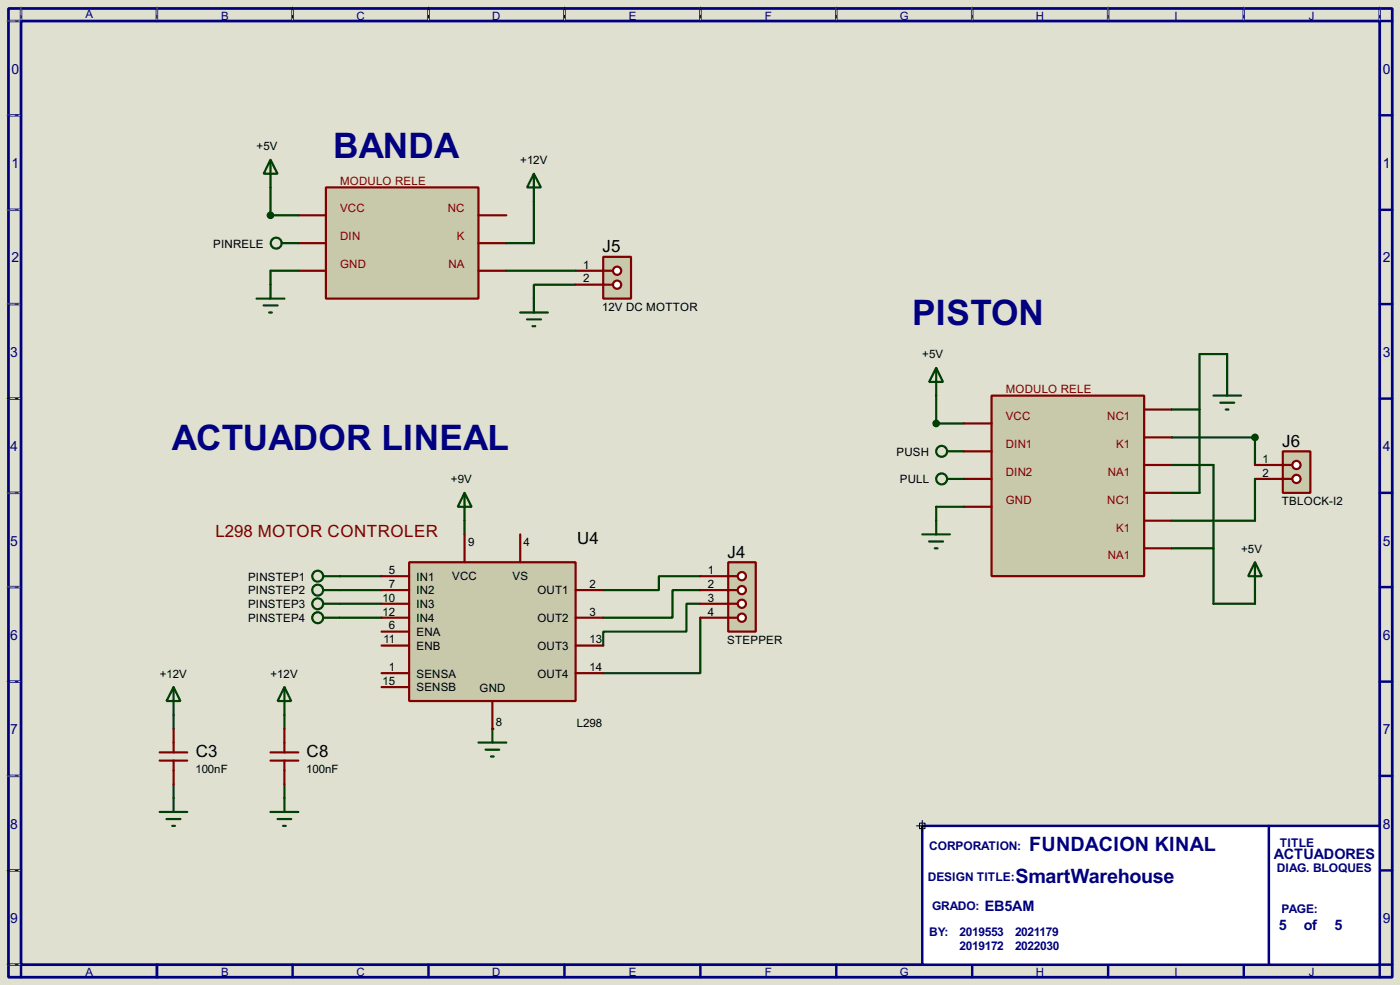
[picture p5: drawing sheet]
<svg xmlns="http://www.w3.org/2000/svg" width="256mm" height="180mm" viewBox="0 0 256 180" stroke-linecap="round" stroke-linejoin="round" font-family="sans-serif">
<path d="M0 0h256.5v180.3h-256.5z" fill="#e0e0d0"/>
<path d="M1.6 1.6h253.5v177.3h-253.5zM3.9 3.9h248.9v172.7h-248.9z" fill="none" stroke="#000080" stroke-width=".5"/>
<g fill="none" stroke="#000080" stroke-width=".45">
<path d="M3.9 1.6v2.3h-2.3M28.8 1.6v2.3M53.6 1.6v2.3M78.5 1.6v2.3M103.4 1.6v2.3M128.3 1.6v2.3M153.2 1.6v2.3M178.1 1.6v2.3M203 1.6v2.3M227.9 1.6v2.3M252.8 1.6v2.3h2.3M1.6 21.1h2.3"/>
<path d="M1.6 38.4h2.3M252.8 21.1h2.3M252.8 38.4h2.3M1.6 55.7h2.3M252.8 55.7h2.3M1.6 73h2.3M252.8 73h2.3M1.6 90.2h2.3M252.8 90.2h2.3M1.6 107.5h2.3M252.8 107.5h2.3M1.6 124.8h2.3"/>
<path d="M252.8 124.8h2.3M1.6 142h2.3M1.6 159.3h2.3M252.8 142h2.3M252.8 159.3h2.3M1.6 176.6h2.3v2.3M28.8 176.6v2.3M53.6 176.6v2.3M78.5 176.6v2.3M103.4 176.6v2.3M128.3 176.6v2.3M153.2 176.6v2.3"/>
<path d="M178.1 176.6v2.3M203 176.6v2.3M227.9 176.6v2.3M255.1 176.6h-2.3v2.3"/>
</g>
<g fill="none" stroke="#e0e0d0" stroke-width=".18">
<path d="M1.3 3.9h2.3M3.9 1.3v2.3M28.8 1.3v2.3M53.6 1.3v2.3M78.5 1.3v2.3M103.4 1.3v2.3M128.3 1.3v2.3M153.2 1.3v2.3M178.1 1.3v2.3M203 1.3v2.3M227.9 1.3v2.3M252.8 1.3v2.3"/>
<path d="M1.3 21.1h2.3M1.3 38.4h2.3M1.3 55.7h2.3M1.3 73h2.3M1.3 90.2h2.3M1.3 107.5h2.3M1.3 124.8h2.3M1.3 142h2.3M1.3 159.3h2.3M1.3 176.6h2.3"/>
</g>
<g fill="none" stroke="#000" stroke-width=".18" stroke-dasharray=".5 1">
<path d="M1.3 3.9h2.3M3.9 1.3v2.3M28.8 1.3v2.3M53.6 1.3v2.3M78.5 1.3v2.3M103.4 1.3v2.3M128.3 1.3v2.3M153.2 1.3v2.3M178.1 1.3v2.3M203 1.3v2.3M227.9 1.3v2.3M252.8 1.3v2.3"/>
<path d="M1.3 21.1h2.3M1.3 38.4h2.3M1.3 55.7h2.3M1.3 73h2.3M1.3 90.2h2.3M1.3 107.5h2.3M1.3 124.8h2.3M1.3 142h2.3M1.3 159.3h2.3M1.3 176.6h2.3"/>
</g>
<path d="M169 151.2h83.8v25.4h-83.8z" fill="#fff" stroke="#000080" stroke-width=".45"/>
<path d="M167.9 151.2h2.1M168.5 150.7h1v1h-1zM169 150.2v2" fill="none" stroke="#000040" stroke-width=".2"/>
<path d="M232.5 151.2v25.4" fill="none" stroke="#000080" stroke-width=".45"/>
<path d="M62.3 105.5h7.6M62.3 108h7.6" fill="none" stroke="#004000" stroke-width=".4"/>
<circle cx="90.2" cy="133.4" r=".2" fill="#004000"/>
<g fill="none" stroke="#004000" stroke-width=".4">
<path d="M49.6 34.3v5.1M105.5 52.1h-7.7v2.6M171.5 72.4v5.1M85.1 90.2l1.3 2.6h-2.5zM85.1 90.2v7.6M229.9 80.1v5M59.2 105.5h3.1M59.2 108h3.1M62.3 110.5h7.6M62.3 113.1h7.6M128.3 105.5h-7.6v2.5h-10.2M128.3 108h-5.1v5.1h-12.7"/>
<path d="M128.3 110.5h-2.5v5.1h-15.3v2.6M128.3 113.1v10.1h-17.8M31.8 130.9v2.5M52.1 130.9v2.5M87.7 135.9h5.1M89 137.2h2.5M90 138.5h.5M90.2 133.4v2.5M31.8 143.6v2.5M52.1 143.6v2.5"/>
<circle cx="58.2" cy="108" r="1"/>
<circle cx="58.2" cy="105.5" r="1"/>
</g>
<path d="M75 102.9h30.5v25.4h-30.5z" fill="#c8c8aa" stroke="#800000" stroke-width=".4"/>
<g fill="none" stroke="#800000" stroke-width=".4">
<path d="M85.1 97.8v5.1M95.3 97.8v5.1M69.9 105.5h5.1M69.9 108h5.1M69.9 115.6h5.1M69.9 113.1h5.1M69.9 118.2h5.1M69.9 110.5h5.1M105.5 108h5M105.5 113.1h5M105.5 118.2h5M29.3 139.2h5"/>
<path d="M29.3 137.7h5M31.8 133.4v4.3M31.8 139.2v4.4M49.6 139.2h5.1M49.6 137.7h5.1M52.1 133.4v4.3M52.1 139.2v4.4M69.9 123.2h5.1M69.9 125.8h5.1M90.2 128.3v5.1M105.5 123.2h5"/>
</g>
<g fill="none" stroke="#004000" stroke-width=".4">
<path d="M59.2 110.5h3.1M59.2 113.1h3.1M31.8 125.8l1.3 2.5h-2.6zM31.8 125.8v5.1M52.1 125.8l1.3 2.5h-2.5zM52.1 125.8v5.1M29.3 148.6h5M30.5 149.9h2.6M31.6 151.2h.5M31.8 146.1v2.5M49.6 148.6h5.1M50.9 149.9h2.5"/>
<path d="M51.9 151.2h.5M52.1 146.1v2.5"/>
<circle cx="58.2" cy="113.1" r="1"/>
<circle cx="58.2" cy="110.5" r="1"/>
</g>
<path d="M133.4 102.9h5.1v12.7h-5.1z" fill="#c8c8aa" stroke="#800000" stroke-width=".4"/>
<path d="M133.4 105.5h1.8" fill="none" stroke="#800000" stroke-width=".4"/>
<circle cx="135.9" cy="105.5" r=".75" fill="#feffff" stroke="#800000" stroke-width=".4"/>
<path d="M133.4 108h1.8" fill="none" stroke="#800000" stroke-width=".4"/>
<circle cx="135.9" cy="108" r=".75" fill="#feffff" stroke="#800000" stroke-width=".4"/>
<path d="M133.4 110.5h1.8" fill="none" stroke="#800000" stroke-width=".4"/>
<circle cx="135.9" cy="110.5" r=".75" fill="#feffff" stroke="#800000" stroke-width=".4"/>
<path d="M133.4 113.1h1.8" fill="none" stroke="#800000" stroke-width=".4"/>
<circle cx="135.9" cy="113.1" r=".75" fill="#feffff" stroke="#800000" stroke-width=".4"/>
<path d="M128.3 105.5h5.1M128.3 108h5.1M128.3 110.5h5.1M128.3 113.1h5.1" fill="none" stroke="#800000" stroke-width=".4"/>
<path d="M59.7 34.3h28v20.4h-28z" fill="#c8c8aa" stroke="#800000" stroke-width=".4"/>
<path d="M54.7 39.4h5M87.7 39.4h5.1M54.7 44.5h5M54.7 49.6h5M87.7 44.5h5.1M87.7 49.6h5.1" fill="none" stroke="#800000" stroke-width=".4"/>
<g fill="none" stroke="#004000" stroke-width=".4">
<path d="M49.6 29.3l1.3 2.5h-2.6zM49.6 29.3v5M49.6 39.4h5.1M97.8 31.8l1.3 2.5h-2.5zM97.8 31.8v5.1M47 54.7h5.1M48.3 55.9h2.6M49.3 57.2h.5M51.6 44.5h3.1M54.7 49.6h-5.1v5.1M95.3 57.2h5.1M96.6 58.5h2.5"/>
<path d="M97.6 59.7h.5M97.8 54.7v2.5"/>
<circle cx="50.6" cy="44.5" r="1"/>
</g>
<circle cx="49.5" cy="39.4" r=".5" fill="#004000" stroke="#004000" stroke-width=".4"/>
<path d="M110.5 47h5.1v7.7h-5.1z" fill="#c8c8aa" stroke="#800000" stroke-width=".4"/>
<path d="M110.5 49.6h1.8" fill="none" stroke="#800000" stroke-width=".4"/>
<circle cx="113" cy="49.6" r=".75" fill="#feffff" stroke="#800000" stroke-width=".4"/>
<path d="M110.5 52.1h1.8" fill="none" stroke="#800000" stroke-width=".4"/>
<circle cx="113" cy="52.1" r=".75" fill="#feffff" stroke="#800000" stroke-width=".4"/>
<path d="M105.5 49.6h5M105.5 52.1h5" fill="none" stroke="#800000" stroke-width=".4"/>
<path d="M97.8 36.9v7.6h-5M92.8 49.6h12.7" fill="none" stroke="#004000" stroke-width=".4"/>
<path d="M181.7 72.4h27.9v33.1h-27.9z" fill="#c8c8aa" stroke="#800000" stroke-width=".4"/>
<path d="M176.6 77.5h5.1M209.6 75h5.1M176.6 82.6h5.1M176.6 92.8h5.1M176.6 87.7h5.1M209.6 80.1h5.1M209.6 85.1h5.1M209.6 90.2h5.1M209.6 95.3h5.1M209.6 100.4h5.1" fill="none" stroke="#800000" stroke-width=".4"/>
<g fill="none" stroke="#004000" stroke-width=".4">
<path d="M171.5 67.4l1.3 2.5h-2.6zM171.5 67.4v5M171.5 77.5h5.1M214.7 75h5.1v15.2h-5.1M169 97.8h5M170.2 99.1h2.6M173.5 82.6h3.1M173.5 87.7h3.1M176.6 92.8h-5.1v5M214.7 85.1h7.6v15.3h-7.6M171.3 100.4h.5"/>
<circle cx="172.5" cy="82.6" r="1"/>
<circle cx="172.5" cy="87.7" r="1"/>
</g>
<circle cx="171.5" cy="77.5" r=".5" fill="#004000" stroke="#004000" stroke-width=".4"/>
<path d="M235 82.6h5.1v7.6h-5.1z" fill="#c8c8aa" stroke="#800000" stroke-width=".4"/>
<path d="M235 85.1h1.8" fill="none" stroke="#800000" stroke-width=".4"/>
<circle cx="237.5" cy="85.1" r=".75" fill="#feffff" stroke="#800000" stroke-width=".4"/>
<path d="M235 87.7h1.8" fill="none" stroke="#800000" stroke-width=".4"/>
<circle cx="237.5" cy="87.7" r=".75" fill="#feffff" stroke="#800000" stroke-width=".4"/>
<path d="M229.9 85.1h5.1M229.9 87.7h5.1" fill="none" stroke="#800000" stroke-width=".4"/>
<circle cx="229.9" cy="80.1" r=".5" fill="#004000" stroke="#004000" stroke-width=".4"/>
<path d="M222.3 72.4h5.1M223.6 73.7h2.5M224.6 75h.5M224.8 72.4v-7.6h-5v10.2M214.7 80.1h15.2M229.9 87.7v7.6h-15.2M222.3 100.4v10.1h7.6v-7.6M229.9 102.9l1.3 2.6h-2.5z" fill="none" stroke="#004000" stroke-width=".4"/>
<g font-size="7.2" fill="#000080">
<text x="61" y="29">BANDA</text>
<text x="167.1" y="59.5">PISTON</text>
<text x="31.5" y="82.4">ACTUADOR LINEAL</text>
</g>
<g font-size="4.1" fill="#000080">
<text x="188.6" y="155.8">FUNDACION KINAL</text>
<text x="186" y="161.7">SmartWarehouse</text>
</g>
<g font-size="3.5">
<text x="110.4" y="46.2">J5</text>
<text x="234.9" y="81.8">J6</text>
<text x="105.7" y="99.6">U4</text>
<text x="133.3" y="102.1">J4</text>
<text x="35.9" y="138.6">C3</text>
<text x="56.2" y="138.6">C8</text>
</g>
<text font-size="3.5" fill="#800000" x="39.5" y="98.2">L298 MOTOR CONTROLER</text>
<g font-size="3" fill="#000080">
<text x="233.3" y="157.3">ACTUADORES</text>
<text x="180.4" y="166.7">EB5AM</text>
<text x="234.3" y="170.3">5</text>
<text x="238.9" y="170.3">of</text>
<text x="244.5" y="170.3">5</text>
</g>
<g font-size="2.9" fill="#000080">
<text x="2.1" y="13.5">0</text>
<text x="253.4" y="13.5">0</text>
<text x="2.1" y="30.7">1</text>
<text x="253.4" y="30.7">1</text>
<text x="2.1" y="48">2</text>
<text x="253.4" y="48">2</text>
<text x="1.9" y="65.3">3</text>
<text x="253.4" y="65.3">3</text>
<text x="1.9" y="82.5">4</text>
<text x="253.4" y="82.5">4</text>
<text x="1.9" y="99.9">5</text>
<text x="253.4" y="99.9">5</text>
<text x="1.9" y="117.1">6</text>
<text x="253.4" y="117.1">6</text>
<text x="1.9" y="134.4">7</text>
<text x="253.4" y="134.4">7</text>
<text x="1.9" y="151.7">8</text>
<text x="253.4" y="151.7">8</text>
<text x="1.9" y="168.9">9</text>
<text x="253.4" y="168.9">9</text>
</g>
<g font-size="2.5" fill="#000080">
<text x="170.2" y="155.6">CORPORATION:</text>
<text x="234.5" y="155.1">TITLE</text>
<text x="170" y="161.2">DESIGN TITLE:</text>
<text x="233.9" y="159.6">DIAG. BLOQUES</text>
<text x="170.7" y="166.5">GRADO:</text>
<text x="234.8" y="167.1">PAGE:</text>
<text x="170.2" y="171.4">BY:</text>
<text x="175.8" y="171.4">2019553</text>
<text x="175.8" y="173.9">2019172</text>
<text x="186" y="171.4">2021179</text>
<text x="186" y="173.9">2022030</text>
</g>
<g font-size="2.4" fill="#000080">
<text x="15.6" y="3.4">A</text>
<text x="40.5" y="3.6">B</text>
<text x="65.3" y="3.6">C</text>
<text x="90.2" y="3.6">D</text>
<text x="115.2" y="3.6">E</text>
<text x="140.1" y="3.6">F</text>
<text x="164.8" y="3.6">G</text>
<text x="189.8" y="3.6">H</text>
<text x="215.1" y="3.6">I</text>
<text x="239.8" y="3.6">J</text>
<text x="15.6" y="178.7">A</text>
<text x="40.5" y="178.7">B</text>
<text x="65.3" y="178.7">C</text>
<text x="90.2" y="178.7">D</text>
<text x="115.2" y="178.7">E</text>
<text x="140.1" y="178.7">F</text>
<text x="164.8" y="178.7">G</text>
<text x="189.8" y="178.7">H</text>
<text x="215.1" y="178.7">I</text>
<text x="239.8" y="178.7">J</text>
</g>
<g font-size="2.4">
<text x="47" y="27.5">+5V</text>
<text x="95.3" y="30">+12V</text>
<text x="39" y="45.3">PINRELE</text>
<text x="106.9" y="49.2">1</text>
<text x="106.9" y="51.7">2</text>
<text x="110.3" y="56.8">12V DC MOTTOR</text>
<text x="169" y="65.6">+5V</text>
<text x="164.2" y="83.4">PUSH</text>
<text x="82.6" y="88.5">+9V</text>
<text x="164.8" y="88.5">PULL</text>
<text x="231.3" y="84.7">1</text>
<text x="231.3" y="87.3">2</text>
<text x="234.8" y="92.4">TBLOCK-I2</text>
<text x="85.8" y="100">9</text>
<text x="95.9" y="100">4</text>
<text x="227.4" y="101.2">+5V</text>
<text x="45.4" y="106.3">PINSTEP1</text>
<text x="71.3" y="105.1">5</text>
<text x="71.3" y="107.6">7</text>
<text x="76.3" y="106.3">IN1</text>
<text x="82.8" y="106.2">VCC</text>
<text x="93.9" y="106.2">VS</text>
<text x="108" y="107.6">2</text>
<text x="129.7" y="105.1">1</text>
<text x="129.7" y="107.6">2</text>
<text x="45.4" y="108.8">PINSTEP2</text>
<text x="45.4" y="111.3">PINSTEP3</text>
<text x="45.4" y="113.9">PINSTEP4</text>
<text x="70.1" y="110.1">10</text>
<text x="70.1" y="112.7">12</text>
<text x="76.3" y="108.8">IN2</text>
<text x="76.3" y="111.3">IN3</text>
<text x="76.3" y="113.9">IN4</text>
<text x="98.4" y="108.8">OUT1</text>
<text x="98.4" y="113.9">OUT2</text>
<text x="108" y="112.7">3</text>
<text x="129.7" y="110.1">3</text>
<text x="129.7" y="112.7">4</text>
<text x="70.3" y="117.8">11</text>
<text x="71.3" y="115.2">6</text>
<text x="76.3" y="116.4">ENA</text>
<text x="76.3" y="119">ENB</text>
<text x="98.4" y="119">OUT3</text>
<text x="108" y="117.8">13</text>
<text x="133.2" y="117.8">STEPPER</text>
<text x="29.3" y="124">+12V</text>
<text x="49.6" y="124">+12V</text>
<text x="70.1" y="125.4">15</text>
<text x="71.3" y="122.8">1</text>
<text x="76.3" y="124">SENSA</text>
<text x="98.4" y="124">OUT4</text>
<text x="108" y="122.8">14</text>
<text x="76.3" y="126.6">SENSB</text>
<text x="87.8" y="126.7">GND</text>
<text x="90.8" y="132.9">8</text>
<text x="105.7" y="133.1">L298</text>
<text x="35.8" y="141.6">100nF</text>
<text x="56.1" y="141.6">100nF</text>
</g>
<g font-size="2.4" fill="#800000">
<text x="62.3" y="33.8">MODULO RELE</text>
<text x="62.3" y="38.8">VCC</text>
<text x="82" y="38.8">NC</text>
<text x="62.3" y="43.9">DIN</text>
<text x="83.7" y="43.9">K</text>
<text x="62.3" y="49">GND</text>
<text x="82.1" y="49">NA</text>
<text x="184.2" y="71.9">MODULO RELE</text>
<text x="184.2" y="76.9">VCC</text>
<text x="202.8" y="76.9">NC1</text>
<text x="184.2" y="82.1">DIN1</text>
<text x="204.5" y="82.1">K1</text>
<text x="184.2" y="87.1">DIN2</text>
<text x="202.9" y="87.1">NA1</text>
<text x="184.2" y="92.2">GND</text>
<text x="202.8" y="92.2">NC1</text>
<text x="204.5" y="97.3">K1</text>
<text x="202.9" y="102.4">NA1</text>
</g>
</svg>
